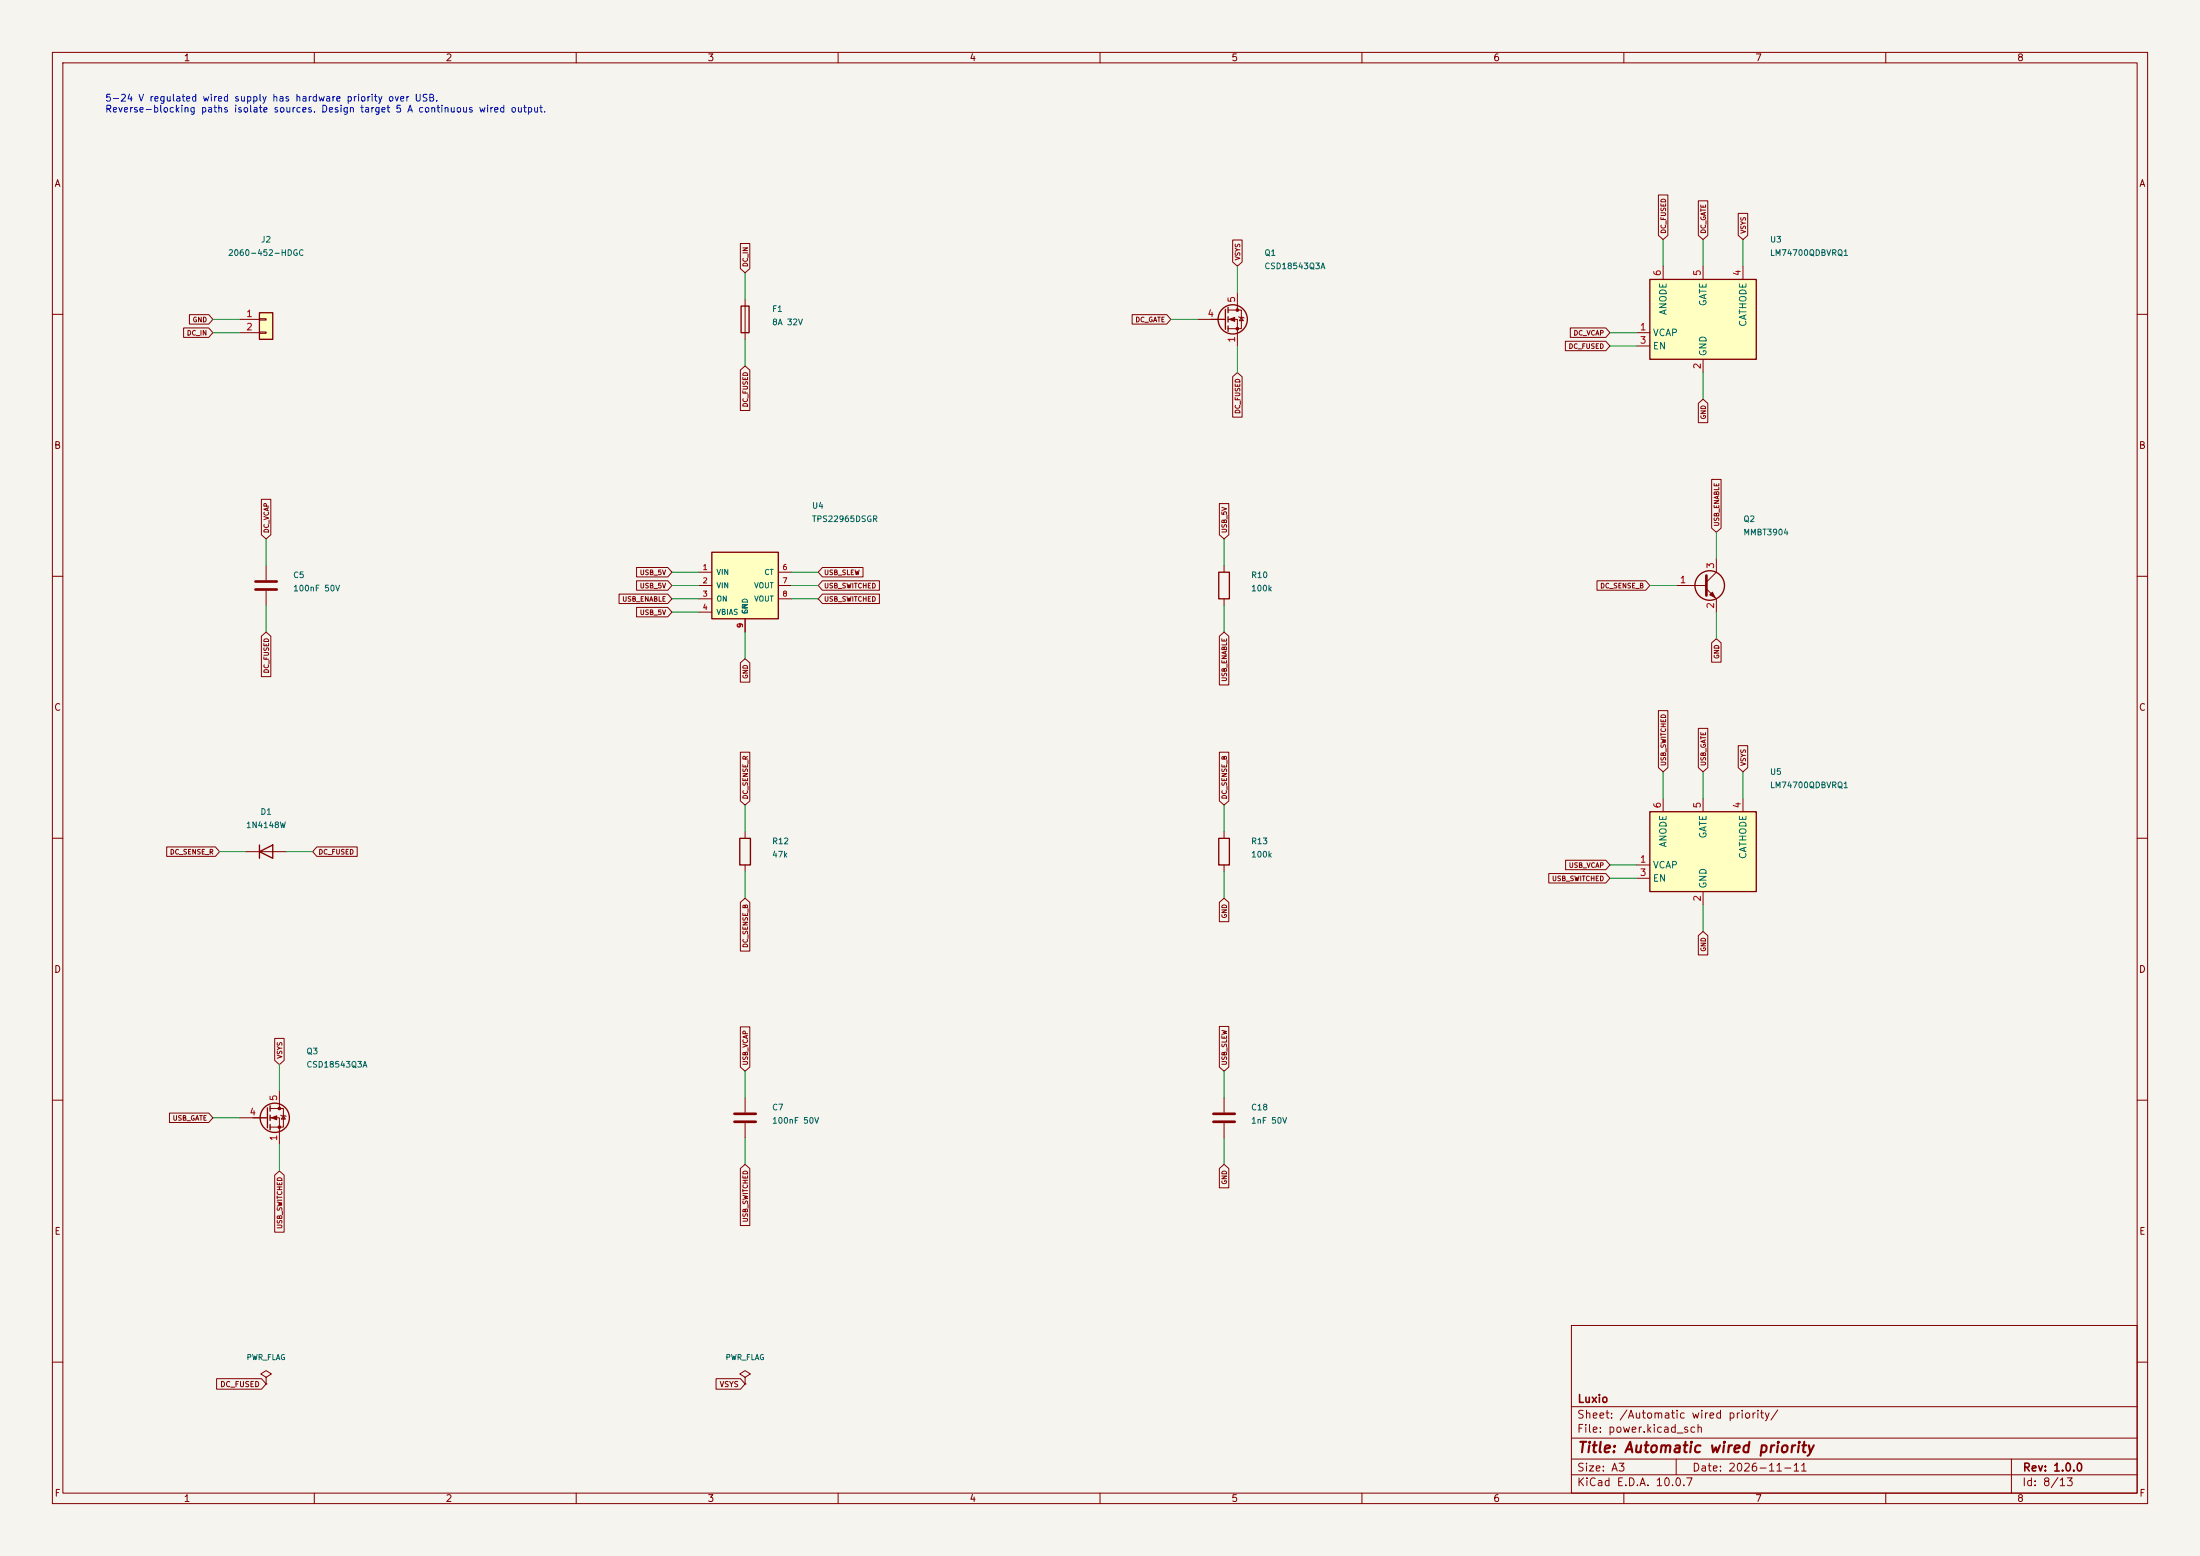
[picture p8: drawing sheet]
(kicad_sch (version 20250114) (generator "eeschema") (paper "A3")
(title_block (title "Automatic wired priority") (date "2026-11-11") (rev "1.0.0") (company "Luxio"))
(lib_symbols (symbol "Connector_Generic:Conn_01x02" (pin_names (offset 1.016) (hide yes)) (exclude_from_sim no) (in_bom yes) (on_board yes) (in_pos_files yes) (duplicate_pin_numbers_are_jumpers no) (property "Reference" "J" (at 0 2.54 0) (show_name no) (do_not_autoplace no) (effects (font (size 1.27 1.27)))) (property "Value" "Conn_01x02" (at 0 -5.08 0) (show_name no) (do_not_autoplace no) (effects (font (size 1.27 1.27)))) (property "Footprint" "" (at 0 0 0) (show_name no) (do_not_autoplace no) (hide yes) (effects (font (size 1.27 1.27)))) (property "Datasheet" "" (at 0 0 0) (show_name no) (do_not_autoplace no) (hide yes) (effects (font (size 1.27 1.27)))) (property "Description" "Generic connector, single row, 01x02, script generated (kicad-library-utils/schlib/autogen/connector/)" (at 0 0 0) (show_name no) (do_not_autoplace no) (hide yes) (effects (font (size 1.27 1.27)))) (property "ki_keywords" "connector" (at 0 0 0) (show_name no) (do_not_autoplace no) (hide yes) (effects (font (size 1.27 1.27)))) (property "ki_fp_filters" "Connector*:*_1x??_*" (at 0 0 0) (show_name no) (do_not_autoplace no) (hide yes) (effects (font (size 1.27 1.27)))) (symbol "Conn_01x02_1_1" (rectangle (start -1.27 1.27) (end 1.27 -3.81) (stroke (width 0.254) (type default)) (fill (type background))) (rectangle (start -1.27 0.127) (end 0 -0.127) (stroke (width 0.1524) (type default)) (fill (type none))) (rectangle (start -1.27 -2.413) (end 0 -2.667) (stroke (width 0.1524) (type default)) (fill (type none))) (pin passive line (at -5.08 0 0) (length 3.81) (name "Pin_1" (effects (font (size 1.27 1.27)))) (number "1" (effects (font (size 1.27 1.27))))) (pin passive line (at -5.08 -2.54 0) (length 3.81) (name "Pin_2" (effects (font (size 1.27 1.27)))) (number "2" (effects (font (size 1.27 1.27)))))) (embedded_fonts no))
(symbol "Device:C" (pin_numbers (hide yes)) (pin_names (offset 0.254)) (exclude_from_sim no) (in_bom yes) (on_board yes) (in_pos_files yes) (duplicate_pin_numbers_are_jumpers no) (property "Reference" "C" (at 0.635 2.54 0) (show_name no) (do_not_autoplace no) (effects (font (size 1.27 1.27)) (justify left))) (property "Value" "C" (at 0.635 -2.54 0) (show_name no) (do_not_autoplace no) (effects (font (size 1.27 1.27)) (justify left))) (property "Footprint" "" (at 0.9652 -3.81 0) (show_name no) (do_not_autoplace no) (hide yes) (effects (font (size 1.27 1.27)))) (property "Datasheet" "" (at 0 0 0) (show_name no) (do_not_autoplace no) (hide yes) (effects (font (size 1.27 1.27)))) (property "Description" "Unpolarized capacitor" (at 0 0 0) (show_name no) (do_not_autoplace no) (hide yes) (effects (font (size 1.27 1.27)))) (property "ki_keywords" "cap capacitor" (at 0 0 0) (show_name no) (do_not_autoplace no) (hide yes) (effects (font (size 1.27 1.27)))) (property "ki_fp_filters" "C_*" (at 0 0 0) (show_name no) (do_not_autoplace no) (hide yes) (effects (font (size 1.27 1.27)))) (symbol "C_0_1" (polyline (pts (xy -2.032 0.762) (xy 2.032 0.762)) (stroke (width 0.508) (type default)) (fill (type none))) (polyline (pts (xy -2.032 -0.762) (xy 2.032 -0.762)) (stroke (width 0.508) (type default)) (fill (type none)))) (symbol "C_1_1" (pin passive line (at 0 3.81 270) (length 2.794) (name "" (effects (font (size 1.27 1.27)))) (number "1" (effects (font (size 1.27 1.27))))) (pin passive line (at 0 -3.81 90) (length 2.794) (name "" (effects (font (size 1.27 1.27)))) (number "2" (effects (font (size 1.27 1.27)))))) (embedded_fonts no))
(symbol "Device:D" (pin_numbers (hide yes)) (pin_names (offset 1.016) (hide yes)) (exclude_from_sim no) (in_bom yes) (on_board yes) (in_pos_files yes) (duplicate_pin_numbers_are_jumpers no) (property "Reference" "D" (at 0 2.54 0) (show_name no) (do_not_autoplace no) (effects (font (size 1.27 1.27)))) (property "Value" "D" (at 0 -2.54 0) (show_name no) (do_not_autoplace no) (effects (font (size 1.27 1.27)))) (property "Footprint" "" (at 0 0 0) (show_name no) (do_not_autoplace no) (hide yes) (effects (font (size 1.27 1.27)))) (property "Datasheet" "" (at 0 0 0) (show_name no) (do_not_autoplace no) (hide yes) (effects (font (size 1.27 1.27)))) (property "Description" "Diode" (at 0 0 0) (show_name no) (do_not_autoplace no) (hide yes) (effects (font (size 1.27 1.27)))) (property "Sim.Device" "D" (at 0 0 0) (show_name no) (do_not_autoplace no) (hide yes) (effects (font (size 1.27 1.27)))) (property "Sim.Pins" "1=K 2=A" (at 0 0 0) (show_name no) (do_not_autoplace no) (hide yes) (effects (font (size 1.27 1.27)))) (property "ki_keywords" "diode" (at 0 0 0) (show_name no) (do_not_autoplace no) (hide yes) (effects (font (size 1.27 1.27)))) (property "ki_fp_filters" "TO-???* *_Diode_* *SingleDiode* D_*" (at 0 0 0) (show_name no) (do_not_autoplace no) (hide yes) (effects (font (size 1.27 1.27)))) (symbol "D_0_1" (polyline (pts (xy -1.27 1.27) (xy -1.27 -1.27)) (stroke (width 0.254) (type default)) (fill (type none))) (polyline (pts (xy 1.27 1.27) (xy 1.27 -1.27) (xy -1.27 0) (xy 1.27 1.27)) (stroke (width 0.254) (type default)) (fill (type none))) (polyline (pts (xy 1.27 0) (xy -1.27 0)) (stroke (width 0) (type default)) (fill (type none)))) (symbol "D_1_1" (pin passive line (at -3.81 0 0) (length 2.54) (name "K" (effects (font (size 1.27 1.27)))) (number "1" (effects (font (size 1.27 1.27))))) (pin passive line (at 3.81 0 180) (length 2.54) (name "A" (effects (font (size 1.27 1.27)))) (number "2" (effects (font (size 1.27 1.27)))))) (embedded_fonts no))
(symbol "Device:Fuse" (pin_numbers (hide yes)) (pin_names (offset 0)) (exclude_from_sim no) (in_bom yes) (on_board yes) (in_pos_files yes) (duplicate_pin_numbers_are_jumpers no) (property "Reference" "F" (at 2.032 0 90) (show_name no) (do_not_autoplace no) (effects (font (size 1.27 1.27)))) (property "Value" "Fuse" (at -1.905 0 90) (show_name no) (do_not_autoplace no) (effects (font (size 1.27 1.27)))) (property "Footprint" "" (at -1.778 0 90) (show_name no) (do_not_autoplace no) (hide yes) (effects (font (size 1.27 1.27)))) (property "Datasheet" "" (at 0 0 0) (show_name no) (do_not_autoplace no) (hide yes) (effects (font (size 1.27 1.27)))) (property "Description" "Fuse" (at 0 0 0) (show_name no) (do_not_autoplace no) (hide yes) (effects (font (size 1.27 1.27)))) (property "ki_keywords" "fuse" (at 0 0 0) (show_name no) (do_not_autoplace no) (hide yes) (effects (font (size 1.27 1.27)))) (property "ki_fp_filters" "*Fuse*" (at 0 0 0) (show_name no) (do_not_autoplace no) (hide yes) (effects (font (size 1.27 1.27)))) (symbol "Fuse_0_1" (rectangle (start -0.762 -2.54) (end 0.762 2.54) (stroke (width 0.254) (type default)) (fill (type none))) (polyline (pts (xy 0 2.54) (xy 0 -2.54)) (stroke (width 0) (type default)) (fill (type none)))) (symbol "Fuse_1_1" (pin passive line (at 0 3.81 270) (length 1.27) (name "" (effects (font (size 1.27 1.27)))) (number "1" (effects (font (size 1.27 1.27))))) (pin passive line (at 0 -3.81 90) (length 1.27) (name "" (effects (font (size 1.27 1.27)))) (number "2" (effects (font (size 1.27 1.27)))))) (embedded_fonts no))
(symbol "Device:R" (pin_numbers (hide yes)) (pin_names (offset 0)) (exclude_from_sim no) (in_bom yes) (on_board yes) (in_pos_files yes) (duplicate_pin_numbers_are_jumpers no) (property "Reference" "R" (at 2.032 0 90) (show_name no) (do_not_autoplace no) (effects (font (size 1.27 1.27)))) (property "Value" "R" (at 0 0 90) (show_name no) (do_not_autoplace no) (effects (font (size 1.27 1.27)))) (property "Footprint" "" (at -1.778 0 90) (show_name no) (do_not_autoplace no) (hide yes) (effects (font (size 1.27 1.27)))) (property "Datasheet" "" (at 0 0 0) (show_name no) (do_not_autoplace no) (hide yes) (effects (font (size 1.27 1.27)))) (property "Description" "Resistor" (at 0 0 0) (show_name no) (do_not_autoplace no) (hide yes) (effects (font (size 1.27 1.27)))) (property "ki_keywords" "R res resistor" (at 0 0 0) (show_name no) (do_not_autoplace no) (hide yes) (effects (font (size 1.27 1.27)))) (property "ki_fp_filters" "R_*" (at 0 0 0) (show_name no) (do_not_autoplace no) (hide yes) (effects (font (size 1.27 1.27)))) (symbol "R_0_1" (rectangle (start -1.016 -2.54) (end 1.016 2.54) (stroke (width 0.254) (type default)) (fill (type none)))) (symbol "R_1_1" (pin passive line (at 0 3.81 270) (length 1.27) (name "" (effects (font (size 1.27 1.27)))) (number "1" (effects (font (size 1.27 1.27))))) (pin passive line (at 0 -3.81 90) (length 1.27) (name "" (effects (font (size 1.27 1.27)))) (number "2" (effects (font (size 1.27 1.27)))))) (embedded_fonts no))
(symbol "LX0001:TPS22965DSGR" (pin_names (offset 0.8)) (in_bom yes) (on_board yes) (property "Reference" "U" (at 0 8 0) (effects (font (size 1.27 1.27)))) (property "Value" "TPS22965DSGR" (at 0 10 0) (effects (font (size 1.27 1.27)))) (symbol "TPS22965DSGR_0_1" (rectangle (start -6.35 6.35) (end 6.35 -6.35) (stroke (width 0.254) (type default)) (fill (type background)))) (symbol "TPS22965DSGR_1_1" (pin power_in line (at -8.89 2.54 0) (length 2.54) (name "VIN" (effects (font (size 1.0 1.0)))) (number "1" (effects (font (size 1.0 1.0))))) (pin passive line (at -8.89 0.0 0) (length 2.54) (name "VIN" (effects (font (size 1.0 1.0)))) (number "2" (effects (font (size 1.0 1.0))))) (pin input line (at -8.89 -2.54 0) (length 2.54) (name "ON" (effects (font (size 1.0 1.0)))) (number "3" (effects (font (size 1.0 1.0))))) (pin power_in line (at -8.89 -5.08 0) (length 2.54) (name "VBIAS" (effects (font (size 1.0 1.0)))) (number "4" (effects (font (size 1.0 1.0))))) (pin power_in line (at 0 -8.89 90) (length 2.54) (name "GND" (effects (font (size 1.0 1.0)))) (number "5" (effects (font (size 1.0 1.0))))) (pin passive line (at 8.89 2.54 180) (length 2.54) (name "CT" (effects (font (size 1.0 1.0)))) (number "6" (effects (font (size 1.0 1.0))))) (pin passive line (at 8.89 0.0 180) (length 2.54) (name "VOUT" (effects (font (size 1.0 1.0)))) (number "7" (effects (font (size 1.0 1.0))))) (pin power_out line (at 8.89 -2.54 180) (length 2.54) (name "VOUT" (effects (font (size 1.0 1.0)))) (number "8" (effects (font (size 1.0 1.0))))) (pin passive line (at 0 -8.89 90) (length 2.54) (name "EP" (effects (font (size 1.0 1.0)))) (number "9" (effects (font (size 1.0 1.0)))))))
(symbol "Power_Management:LM74700" (exclude_from_sim no) (in_bom yes) (on_board yes) (in_pos_files yes) (duplicate_pin_numbers_are_jumpers no) (property "Reference" "U" (at -9.525 -8.89 0) (show_name no) (do_not_autoplace no) (effects (font (size 1.27 1.27)))) (property "Value" "LM74700" (at 7.62 -8.89 0) (show_name no) (do_not_autoplace no) (effects (font (size 1.27 1.27)))) (property "Footprint" "Package_TO_SOT_SMD:SOT-23-6" (at -9.525 -8.89 0) (show_name no) (do_not_autoplace no) (hide yes) (effects (font (size 1.27 1.27)))) (property "Datasheet" "http://www.ti.com/lit/gpn/LM74700-Q1" (at -9.525 -8.89 0) (show_name no) (do_not_autoplace no) (hide yes) (effects (font (size 1.27 1.27)))) (property "Description" "Low Iq reverse battery protection ideal diode controller, SOT-23-6" (at 0 0 0) (show_name no) (do_not_autoplace no) (hide yes) (effects (font (size 1.27 1.27)))) (property "ki_keywords" "ideal-diode or-ing" (at 0 0 0) (show_name no) (do_not_autoplace no) (hide yes) (effects (font (size 1.27 1.27)))) (property "ki_fp_filters" "SOT?23*" (at 0 0 0) (show_name no) (do_not_autoplace no) (hide yes) (effects (font (size 1.27 1.27)))) (symbol "LM74700_0_1" (rectangle (start -10.16 7.62) (end 10.16 -7.62) (stroke (width 0.254) (type default)) (fill (type background)))) (symbol "LM74700_1_1" (pin passive line (at -12.7 -2.54 0) (length 2.54) (name "VCAP" (effects (font (size 1.27 1.27)))) (number "1" (effects (font (size 1.27 1.27))))) (pin power_in line (at 0 -10.16 90) (length 2.54) (name "GND" (effects (font (size 1.27 1.27)))) (number "2" (effects (font (size 1.27 1.27))))) (pin input line (at -12.7 -5.08 0) (length 2.54) (name "EN" (effects (font (size 1.27 1.27)))) (number "3" (effects (font (size 1.27 1.27))))) (pin input line (at 7.62 10.16 270) (length 2.54) (name "CATHODE" (effects (font (size 1.27 1.27)))) (number "4" (effects (font (size 1.27 1.27))))) (pin output line (at 0 10.16 270) (length 2.54) (name "GATE" (effects (font (size 1.27 1.27)))) (number "5" (effects (font (size 1.27 1.27))))) (pin power_in line (at -7.62 10.16 270) (length 2.54) (name "ANODE" (effects (font (size 1.27 1.27)))) (number "6" (effects (font (size 1.27 1.27)))))) (embedded_fonts no))
(symbol "Transistor_BJT:MMBT3904" (property "Reference" "Q" (at 5.08 1.905 0) (show_name no) (do_not_autoplace no) (effects (font (size 1.27 1.27)) (justify left))) (property "Value" "MMBT3904" (at 5.08 0 0) (show_name no) (do_not_autoplace no) (effects (font (size 1.27 1.27)) (justify left))) (property "Footprint" "Package_TO_SOT_SMD:SOT-23" (at 5.08 -1.905 0) (show_name no) (do_not_autoplace no) (hide yes) (effects (font (size 1.27 1.27) (italic yes)) (justify left))) (property "Datasheet" "https://www.onsemi.com/pdf/datasheet/pzt3904-d.pdf" (at 0 0 0) (show_name no) (do_not_autoplace no) (hide yes) (effects (font (size 1.27 1.27)) (justify left))) (property "Description" "0.2A Ic, 40V Vce, Small Signal NPN Transistor, SOT-23" (at 0 0 0) (show_name no) (do_not_autoplace no) (hide yes) (effects (font (size 1.27 1.27)))) (property "ki_keywords" "NPN Transistor" (at 0 0 0) (show_name no) (do_not_autoplace no) (hide yes) (effects (font (size 1.27 1.27)))) (property "ki_fp_filters" "SOT?23*" (at 0 0 0) (show_name no) (do_not_autoplace no) (hide yes) (effects (font (size 1.27 1.27)))) (embedded_fonts no) (symbol "MMBT3904_0_1" (polyline (pts (xy -2.54 0) (xy 0.635 0)) (stroke (width 0) (type default)) (fill (type none))) (polyline (pts (xy 0.635 1.905) (xy 0.635 -1.905)) (stroke (width 0.508) (type default)) (fill (type none))) (circle (center 1.27 0) (radius 2.8194) (stroke (width 0.254) (type default)) (fill (type none)))) (symbol "MMBT3904_1_1" (polyline (pts (xy 0.635 0.635) (xy 2.54 2.54)) (stroke (width 0) (type default)) (fill (type none))) (polyline (pts (xy 0.635 -0.635) (xy 2.54 -2.54)) (stroke (width 0) (type default)) (fill (type none))) (polyline (pts (xy 1.27 -1.778) (xy 1.778 -1.27) (xy 2.286 -2.286) (xy 1.27 -1.778)) (stroke (width 0) (type default)) (fill (type outline))) (pin input line (at -5.08 0 0) (length 2.54) (name "B" (effects (font (size 1.27 1.27)))) (number "1" (effects (font (size 1.27 1.27))))) (pin passive line (at 2.54 -5.08 90) (length 2.54) (name "E" (effects (font (size 1.27 1.27)))) (number "2" (effects (font (size 1.27 1.27))))) (pin passive line (at 2.54 5.08 270) (length 2.54) (name "C" (effects (font (size 1.27 1.27)))) (number "3" (effects (font (size 1.27 1.27)))))) (pin_names (offset 0) (hide yes)))
(symbol "Transistor_FET:CSD18543Q3A" (property "Reference" "Q" (at 5.08 1.905 0) (show_name no) (do_not_autoplace no) (effects (font (size 1.27 1.27)) (justify left))) (property "Value" "CSD18543Q3A" (at 5.08 0 0) (show_name no) (do_not_autoplace no) (effects (font (size 1.27 1.27)) (justify left))) (property "Footprint" "Package_SON:VSON-8_3.3x3.3mm_P0.65mm_NexFET" (at 5.08 -1.905 0) (show_name no) (do_not_autoplace no) (hide yes) (effects (font (size 1.27 1.27) (italic yes)) (justify left))) (property "Datasheet" "https://www.ti.com/lit/ds/symlink/csd18543q3a.pdf" (at 5.08 -3.81 0) (show_name no) (do_not_autoplace no) (hide yes) (effects (font (size 1.27 1.27)) (justify left))) (property "Description" "35A Id, 60V Vds, NexFET N-Channel Power MOSFET, 8.1mOhm Ron, Qg Typ 11.1nC, VSON-8 3.3x3.3mm" (at 0 0 0) (show_name no) (do_not_autoplace no) (hide yes) (effects (font (size 1.27 1.27)))) (property "ki_keywords" "NexFET Power MOSFET N-MOS" (at 0 0 0) (show_name no) (do_not_autoplace no) (hide yes) (effects (font (size 1.27 1.27)))) (property "ki_fp_filters" "VSON*3.3x3.3mm*P0.65mm*NexFET*" (at 0 0 0) (show_name no) (do_not_autoplace no) (hide yes) (effects (font (size 1.27 1.27)))) (embedded_fonts no) (symbol "CSD18543Q3A_0_1" (polyline (pts (xy 0.254 1.905) (xy 0.254 -1.905)) (stroke (width 0.254) (type default)) (fill (type none))) (polyline (pts (xy 0.254 0) (xy -2.54 0)) (stroke (width 0) (type default)) (fill (type none))) (polyline (pts (xy 0.762 2.286) (xy 0.762 1.27)) (stroke (width 0.254) (type default)) (fill (type none))) (polyline (pts (xy 0.762 0.508) (xy 0.762 -0.508)) (stroke (width 0.254) (type default)) (fill (type none))) (polyline (pts (xy 0.762 -1.27) (xy 0.762 -2.286)) (stroke (width 0.254) (type default)) (fill (type none))) (polyline (pts (xy 0.762 -1.778) (xy 3.302 -1.778) (xy 3.302 1.778) (xy 0.762 1.778)) (stroke (width 0) (type default)) (fill (type none))) (polyline (pts (xy 1.016 0) (xy 2.032 0.381) (xy 2.032 -0.381) (xy 1.016 0)) (stroke (width 0) (type default)) (fill (type outline))) (circle (center 1.651 0) (radius 2.794) (stroke (width 0.254) (type default)) (fill (type none))) (polyline (pts (xy 2.54 2.54) (xy 2.54 1.778)) (stroke (width 0) (type default)) (fill (type none))) (circle (center 2.54 1.778) (radius 0.254) (stroke (width 0) (type default)) (fill (type outline))) (circle (center 2.54 -1.778) (radius 0.254) (stroke (width 0) (type default)) (fill (type outline))) (polyline (pts (xy 2.54 -2.54) (xy 2.54 0) (xy 0.762 0)) (stroke (width 0) (type default)) (fill (type none))) (polyline (pts (xy 2.794 0.508) (xy 2.921 0.381) (xy 3.683 0.381) (xy 3.81 0.254)) (stroke (width 0) (type default)) (fill (type none))) (polyline (pts (xy 3.302 0.381) (xy 2.921 -0.254) (xy 3.683 -0.254) (xy 3.302 0.381)) (stroke (width 0) (type default)) (fill (type none)))) (symbol "CSD18543Q3A_1_1" (pin passive line (at 2.54 -5.08 90) (length 2.54) (name "S" (effects (font (size 1.27 1.27)))) (number "1" (effects (font (size 1.27 1.27))))) (pin passive line (at 2.54 -5.08 90) (length 2.54) (hide yes) (name "S" (effects (font (size 1.27 1.27)))) (number "2" (effects (font (size 1.27 1.27))))) (pin passive line (at 2.54 -5.08 90) (length 2.54) (hide yes) (name "S" (effects (font (size 1.27 1.27)))) (number "3" (effects (font (size 1.27 1.27))))) (pin input line (at -5.08 0 0) (length 5.08) (name "G" (effects (font (size 1.27 1.27)))) (number "4" (effects (font (size 1.27 1.27))))) (pin passive line (at 2.54 5.08 270) (length 2.54) (name "D" (effects (font (size 1.27 1.27)))) (number "5" (effects (font (size 1.27 1.27)))))) (pin_names (offset 0) (hide yes)))
(symbol "power:PWR_FLAG" (power global) (pin_numbers (hide yes)) (pin_names (offset 0) (hide yes)) (exclude_from_sim no) (in_bom yes) (on_board yes) (in_pos_files yes) (duplicate_pin_numbers_are_jumpers no) (property "Reference" "#FLG" (at 0 1.905 0) (show_name no) (do_not_autoplace no) (hide yes) (effects (font (size 1.27 1.27)))) (property "Value" "PWR_FLAG" (at 0 3.81 0) (show_name no) (do_not_autoplace no) (effects (font (size 1.27 1.27)))) (property "Footprint" "" (at 0 0 0) (show_name no) (do_not_autoplace no) (hide yes) (effects (font (size 1.27 1.27)))) (property "Datasheet" "" (at 0 0 0) (show_name no) (do_not_autoplace no) (hide yes) (effects (font (size 1.27 1.27)))) (property "Description" "Special symbol for telling ERC where power comes from" (at 0 0 0) (show_name no) (do_not_autoplace no) (hide yes) (effects (font (size 1.27 1.27)))) (property "ki_keywords" "flag power" (at 0 0 0) (show_name no) (do_not_autoplace no) (hide yes) (effects (font (size 1.27 1.27)))) (symbol "PWR_FLAG_0_0" (pin power_out line (at 0 0 90) (length 0) (name "" (effects (font (size 1.27 1.27)))) (number "1" (effects (font (size 1.27 1.27)))))) (symbol "PWR_FLAG_0_1" (polyline (pts (xy 0 0) (xy 0 1.27) (xy -1.016 1.905) (xy 0 2.54) (xy 1.016 1.905) (xy 0 1.27)) (stroke (width 0) (type default)) (fill (type none)))) (embedded_fonts no)))
(symbol (lib_id "Connector_Generic:Conn_01x02") (at 50.8 60.96 0) (unit 1) (in_bom yes) (on_board yes) (dnp no)
(property "Reference" "J2" (at 50.8 45.72 0) (effects (font (size 1.1 1.1))))
(property "Value" "2060-452-HDGC" (at 50.8 48.26 0) (effects (font (size 1.1 1.1))))
(property "Footprint" "LX0001:HDGC_2060_452" (at 50.8 50.8 0) (effects (font (size 1.1 1.1)) (hide yes)))
(property "LCSC" "C55251566" (at 50.8 53.339999999999996 0) (effects (font (size 1.1 1.1)) (hide yes)))
(pin "1")
(pin "2"))
(wire (pts (xy 45.72 60.96) (xy 40.64 60.96)) (stroke (width 0.1524) (type default)))
(global_label "GND" (shape input) (at 40.64 60.96 0.0) (effects (font (size 0.9 0.9)) (justify right)))
(wire (pts (xy 45.72 63.5) (xy 40.64 63.5)) (stroke (width 0.1524) (type default)))
(global_label "DC_IN" (shape input) (at 40.64 63.5 0.0) (effects (font (size 0.9 0.9)) (justify right)))
(symbol (lib_id "Device:Fuse") (at 142.24 60.96 0) (unit 1) (in_bom yes) (on_board yes) (dnp no)
(property "Reference" "F1" (at 147.32000000000002 58.96 0) (effects (font (size 1.1 1.1)) (justify left)))
(property "Value" "8A 32V" (at 147.32000000000002 61.5 0) (effects (font (size 1.1 1.1)) (justify left)))
(property "Footprint" "LX0001:Fuse_SART_S1206_FA" (at 147.32000000000002 64.04 0) (effects (font (size 1.1 1.1)) (justify left) (hide yes)))
(property "LCSC" "C183158" (at 147.32000000000002 66.58 0) (effects (font (size 1.1 1.1)) (justify left) (hide yes)))
(pin "1")
(pin "2"))
(wire (pts (xy 142.24 57.15) (xy 142.24 52.07)) (stroke (width 0.1524) (type default)))
(global_label "DC_IN" (shape input) (at 142.24 52.07 270.0) (effects (font (size 0.9 0.9)) (justify left)))
(wire (pts (xy 142.24 64.77) (xy 142.24 69.85)) (stroke (width 0.1524) (type default)))
(global_label "DC_FUSED" (shape input) (at 142.24 69.85 90.0) (effects (font (size 0.9 0.9)) (justify right)))
(symbol (lib_id "Transistor_FET:CSD18543Q3A") (at 233.68 60.96 0) (unit 1) (in_bom yes) (on_board yes) (dnp no)
(property "Reference" "Q1" (at 241.3 48.260000000000005 0) (effects (font (size 1.1 1.1)) (justify left)))
(property "Value" "CSD18543Q3A" (at 241.3 50.800000000000004 0) (effects (font (size 1.1 1.1)) (justify left)))
(property "Footprint" "Package_SON:VSON-8_3.3x3.3mm_P0.65mm_NexFET" (at 241.3 53.34 0) (effects (font (size 1.1 1.1)) (justify left) (hide yes)))
(property "LCSC" "C840100" (at 241.3 55.88 0) (effects (font (size 1.1 1.1)) (justify left) (hide yes)))
(pin "1")
(pin "2")
(pin "3")
(pin "4")
(pin "5"))
(wire (pts (xy 236.22 66.04) (xy 236.22 71.12)) (stroke (width 0.1524) (type default)))
(global_label "DC_FUSED" (shape input) (at 236.22 71.12 90.0) (effects (font (size 0.9 0.9)) (justify right)))
(wire (pts (xy 228.6 60.96) (xy 223.52 60.96)) (stroke (width 0.1524) (type default)))
(global_label "DC_GATE" (shape input) (at 223.52 60.96 0.0) (effects (font (size 0.9 0.9)) (justify right)))
(wire (pts (xy 236.22 55.88) (xy 236.22 50.8)) (stroke (width 0.1524) (type default)))
(global_label "VSYS" (shape input) (at 236.22 50.8 270.0) (effects (font (size 0.9 0.9)) (justify left)))
(symbol (lib_id "Power_Management:LM74700") (at 325.12 60.96 0) (unit 1) (in_bom yes) (on_board yes) (dnp no)
(property "Reference" "U3" (at 337.82 45.72 0) (effects (font (size 1.1 1.1)) (justify left)))
(property "Value" "LM74700QDBVRQ1" (at 337.82 48.26 0) (effects (font (size 1.1 1.1)) (justify left)))
(property "Footprint" "Package_TO_SOT_SMD:SOT-23-6" (at 337.82 50.8 0) (effects (font (size 1.1 1.1)) (justify left) (hide yes)))
(property "LCSC" "C2941042" (at 337.82 53.339999999999996 0) (effects (font (size 1.1 1.1)) (justify left) (hide yes)))
(pin "1")
(pin "2")
(pin "3")
(pin "4")
(pin "5")
(pin "6"))
(wire (pts (xy 312.42 63.5) (xy 307.34 63.5)) (stroke (width 0.1524) (type default)))
(global_label "DC_VCAP" (shape input) (at 307.34 63.5 0.0) (effects (font (size 0.9 0.9)) (justify right)))
(wire (pts (xy 325.12 71.12) (xy 325.12 76.2)) (stroke (width 0.1524) (type default)))
(global_label "GND" (shape input) (at 325.12 76.2 90.0) (effects (font (size 0.9 0.9)) (justify right)))
(wire (pts (xy 312.42 66.04) (xy 307.34 66.04)) (stroke (width 0.1524) (type default)))
(global_label "DC_FUSED" (shape input) (at 307.34 66.04 0.0) (effects (font (size 0.9 0.9)) (justify right)))
(wire (pts (xy 332.74 50.8) (xy 332.74 45.72)) (stroke (width 0.1524) (type default)))
(global_label "VSYS" (shape input) (at 332.74 45.72 270.0) (effects (font (size 0.9 0.9)) (justify left)))
(wire (pts (xy 325.12 50.8) (xy 325.12 45.72)) (stroke (width 0.1524) (type default)))
(global_label "DC_GATE" (shape input) (at 325.12 45.72 270.0) (effects (font (size 0.9 0.9)) (justify left)))
(wire (pts (xy 317.5 50.8) (xy 317.5 45.72)) (stroke (width 0.1524) (type default)))
(global_label "DC_FUSED" (shape input) (at 317.5 45.72 270.0) (effects (font (size 0.9 0.9)) (justify left)))
(symbol (lib_id "Device:C") (at 50.8 111.75999999999999 0) (unit 1) (in_bom yes) (on_board yes) (dnp no)
(property "Reference" "C5" (at 55.879999999999995 109.75999999999999 0) (effects (font (size 1.1 1.1)) (justify left)))
(property "Value" "100nF 50V" (at 55.879999999999995 112.3 0) (effects (font (size 1.1 1.1)) (justify left)))
(property "Footprint" "Capacitor_SMD:C_0402_1005Metric" (at 55.879999999999995 114.83999999999999 0) (effects (font (size 1.1 1.1)) (justify left) (hide yes)))
(property "LCSC" "C307331" (at 55.879999999999995 117.38 0) (effects (font (size 1.1 1.1)) (justify left) (hide yes)))
(pin "1")
(pin "2"))
(wire (pts (xy 50.8 107.94999999999999) (xy 50.8 102.87)) (stroke (width 0.1524) (type default)))
(global_label "DC_VCAP" (shape input) (at 50.8 102.87 270.0) (effects (font (size 0.9 0.9)) (justify left)))
(wire (pts (xy 50.8 115.57) (xy 50.8 120.65)) (stroke (width 0.1524) (type default)))
(global_label "DC_FUSED" (shape input) (at 50.8 120.65 90.0) (effects (font (size 0.9 0.9)) (justify right)))
(symbol (lib_id "LX0001:TPS22965DSGR") (at 142.24 111.75999999999999 0) (unit 1) (in_bom yes) (on_board yes) (dnp no)
(property "Reference" "U4" (at 154.94 96.52 0) (effects (font (size 1.1 1.1)) (justify left)))
(property "Value" "TPS22965DSGR" (at 154.94 99.06 0) (effects (font (size 1.1 1.1)) (justify left)))
(property "Footprint" "Package_SON:Texas_DSG0008A_WSON-8-1EP_2x2mm_P0.5mm_EP0.9x1.6mm" (at 154.94 101.6 0) (effects (font (size 1.1 1.1)) (justify left) (hide yes)))
(property "LCSC" "C122837" (at 154.94 104.14 0) (effects (font (size 1.1 1.1)) (justify left) (hide yes)))
(pin "1")
(pin "2")
(pin "3")
(pin "4")
(pin "5")
(pin "6")
(pin "7")
(pin "8")
(pin "9"))
(wire (pts (xy 133.35000000000002 109.21999999999998) (xy 128.27 109.22)) (stroke (width 0.1524) (type default)))
(global_label "USB_5V" (shape input) (at 128.27 109.22 0.0) (effects (font (size 0.9 0.9)) (justify right)))
(wire (pts (xy 133.35000000000002 111.75999999999999) (xy 128.27 111.76)) (stroke (width 0.1524) (type default)))
(global_label "USB_5V" (shape input) (at 128.27 111.76 0.0) (effects (font (size 0.9 0.9)) (justify right)))
(wire (pts (xy 133.35000000000002 114.3) (xy 128.27 114.3)) (stroke (width 0.1524) (type default)))
(global_label "USB_ENABLE" (shape input) (at 128.27 114.3 0.0) (effects (font (size 0.9 0.9)) (justify right)))
(wire (pts (xy 133.35000000000002 116.83999999999999) (xy 128.27 116.84)) (stroke (width 0.1524) (type default)))
(global_label "USB_5V" (shape input) (at 128.27 116.84 0.0) (effects (font (size 0.9 0.9)) (justify right)))
(wire (pts (xy 142.24 120.64999999999999) (xy 142.24 125.73)) (stroke (width 0.1524) (type default)))
(global_label "GND" (shape input) (at 142.24 125.73 90.0) (effects (font (size 0.9 0.9)) (justify right)))
(wire (pts (xy 151.13 109.21999999999998) (xy 156.21 109.22)) (stroke (width 0.1524) (type default)))
(global_label "USB_SLEW" (shape input) (at 156.21 109.22 180.0) (effects (font (size 0.9 0.9)) (justify left)))
(wire (pts (xy 151.13 111.75999999999999) (xy 156.21 111.76)) (stroke (width 0.1524) (type default)))
(global_label "USB_SWITCHED" (shape input) (at 156.21 111.76 180.0) (effects (font (size 0.9 0.9)) (justify left)))
(wire (pts (xy 151.13 114.3) (xy 156.21 114.3)) (stroke (width 0.1524) (type default)))
(global_label "USB_SWITCHED" (shape input) (at 156.21 114.3 180.0) (effects (font (size 0.9 0.9)) (justify left)))
(symbol (lib_id "Device:R") (at 233.68 111.75999999999999 0) (unit 1) (in_bom yes) (on_board yes) (dnp no)
(property "Reference" "R10" (at 238.76000000000002 109.75999999999999 0) (effects (font (size 1.1 1.1)) (justify left)))
(property "Value" "100k" (at 238.76000000000002 112.3 0) (effects (font (size 1.1 1.1)) (justify left)))
(property "Footprint" "Resistor_SMD:R_0603_1608Metric" (at 238.76000000000002 114.83999999999999 0) (effects (font (size 1.1 1.1)) (justify left) (hide yes)))
(property "LCSC" "C25803" (at 238.76000000000002 117.38 0) (effects (font (size 1.1 1.1)) (justify left) (hide yes)))
(pin "1")
(pin "2"))
(wire (pts (xy 233.68 107.94999999999999) (xy 233.68 102.87)) (stroke (width 0.1524) (type default)))
(global_label "USB_5V" (shape input) (at 233.68 102.87 270.0) (effects (font (size 0.9 0.9)) (justify left)))
(wire (pts (xy 233.68 115.57) (xy 233.68 120.65)) (stroke (width 0.1524) (type default)))
(global_label "USB_ENABLE" (shape input) (at 233.68 120.65 90.0) (effects (font (size 0.9 0.9)) (justify right)))
(symbol (lib_id "Transistor_BJT:MMBT3904") (at 325.12 111.75999999999999 0) (unit 1) (in_bom yes) (on_board yes) (dnp no)
(property "Reference" "Q2" (at 332.74 99.05999999999999 0) (effects (font (size 1.1 1.1)) (justify left)))
(property "Value" "MMBT3904" (at 332.74 101.6 0) (effects (font (size 1.1 1.1)) (justify left)))
(property "Footprint" "Package_TO_SOT_SMD:SOT-23" (at 332.74 104.13999999999999 0) (effects (font (size 1.1 1.1)) (justify left) (hide yes)))
(property "LCSC" "C20526" (at 332.74 106.67999999999999 0) (effects (font (size 1.1 1.1)) (justify left) (hide yes)))
(pin "1")
(pin "2")
(pin "3"))
(wire (pts (xy 320.04 111.75999999999999) (xy 314.96 111.76)) (stroke (width 0.1524) (type default)))
(global_label "DC_SENSE_B" (shape input) (at 314.96 111.76 0.0) (effects (font (size 0.9 0.9)) (justify right)))
(wire (pts (xy 327.66 116.83999999999999) (xy 327.66 121.92)) (stroke (width 0.1524) (type default)))
(global_label "GND" (shape input) (at 327.66 121.92 90.0) (effects (font (size 0.9 0.9)) (justify right)))
(wire (pts (xy 327.66 106.67999999999999) (xy 327.66 101.6)) (stroke (width 0.1524) (type default)))
(global_label "USB_ENABLE" (shape input) (at 327.66 101.6 270.0) (effects (font (size 0.9 0.9)) (justify left)))
(symbol (lib_id "Device:D") (at 50.8 162.56 0) (unit 1) (in_bom yes) (on_board yes) (dnp no)
(property "Reference" "D1" (at 50.8 154.94 0) (effects (font (size 1.1 1.1))))
(property "Value" "1N4148W" (at 50.8 157.48 0) (effects (font (size 1.1 1.1))))
(property "Footprint" "Diode_SMD:D_SOD-123" (at 50.8 160.02 0) (effects (font (size 1.1 1.1)) (hide yes)))
(property "LCSC" "C81598" (at 50.8 162.56 0) (effects (font (size 1.1 1.1)) (hide yes)))
(pin "1")
(pin "2"))
(wire (pts (xy 46.989999999999995 162.56) (xy 41.91 162.56)) (stroke (width 0.1524) (type default)))
(global_label "DC_SENSE_R" (shape input) (at 41.91 162.56 0.0) (effects (font (size 0.9 0.9)) (justify right)))
(wire (pts (xy 54.61 162.56) (xy 59.69 162.56)) (stroke (width 0.1524) (type default)))
(global_label "DC_FUSED" (shape input) (at 59.69 162.56 180.0) (effects (font (size 0.9 0.9)) (justify left)))
(symbol (lib_id "Device:R") (at 142.24 162.56 0) (unit 1) (in_bom yes) (on_board yes) (dnp no)
(property "Reference" "R12" (at 147.32000000000002 160.56 0) (effects (font (size 1.1 1.1)) (justify left)))
(property "Value" "47k" (at 147.32000000000002 163.1 0) (effects (font (size 1.1 1.1)) (justify left)))
(property "Footprint" "Resistor_SMD:R_0603_1608Metric" (at 147.32000000000002 165.64000000000001 0) (effects (font (size 1.1 1.1)) (justify left) (hide yes)))
(property "LCSC" "C25819" (at 147.32000000000002 168.18 0) (effects (font (size 1.1 1.1)) (justify left) (hide yes)))
(pin "1")
(pin "2"))
(wire (pts (xy 142.24 158.75) (xy 142.24 153.67)) (stroke (width 0.1524) (type default)))
(global_label "DC_SENSE_R" (shape input) (at 142.24 153.67 270.0) (effects (font (size 0.9 0.9)) (justify left)))
(wire (pts (xy 142.24 166.37) (xy 142.24 171.45)) (stroke (width 0.1524) (type default)))
(global_label "DC_SENSE_B" (shape input) (at 142.24 171.45 90.0) (effects (font (size 0.9 0.9)) (justify right)))
(symbol (lib_id "Device:R") (at 233.68 162.56 0) (unit 1) (in_bom yes) (on_board yes) (dnp no)
(property "Reference" "R13" (at 238.76000000000002 160.56 0) (effects (font (size 1.1 1.1)) (justify left)))
(property "Value" "100k" (at 238.76000000000002 163.1 0) (effects (font (size 1.1 1.1)) (justify left)))
(property "Footprint" "Resistor_SMD:R_0603_1608Metric" (at 238.76000000000002 165.64000000000001 0) (effects (font (size 1.1 1.1)) (justify left) (hide yes)))
(property "LCSC" "C25803" (at 238.76000000000002 168.18 0) (effects (font (size 1.1 1.1)) (justify left) (hide yes)))
(pin "1")
(pin "2"))
(wire (pts (xy 233.68 158.75) (xy 233.68 153.67)) (stroke (width 0.1524) (type default)))
(global_label "DC_SENSE_B" (shape input) (at 233.68 153.67 270.0) (effects (font (size 0.9 0.9)) (justify left)))
(wire (pts (xy 233.68 166.37) (xy 233.68 171.45)) (stroke (width 0.1524) (type default)))
(global_label "GND" (shape input) (at 233.68 171.45 90.0) (effects (font (size 0.9 0.9)) (justify right)))
(symbol (lib_id "Power_Management:LM74700") (at 325.12 162.56 0) (unit 1) (in_bom yes) (on_board yes) (dnp no)
(property "Reference" "U5" (at 337.82 147.32 0) (effects (font (size 1.1 1.1)) (justify left)))
(property "Value" "LM74700QDBVRQ1" (at 337.82 149.85999999999999 0) (effects (font (size 1.1 1.1)) (justify left)))
(property "Footprint" "Package_TO_SOT_SMD:SOT-23-6" (at 337.82 152.4 0) (effects (font (size 1.1 1.1)) (justify left) (hide yes)))
(property "LCSC" "C2941042" (at 337.82 154.94 0) (effects (font (size 1.1 1.1)) (justify left) (hide yes)))
(pin "1")
(pin "2")
(pin "3")
(pin "4")
(pin "5")
(pin "6"))
(wire (pts (xy 312.42 165.1) (xy 307.34 165.1)) (stroke (width 0.1524) (type default)))
(global_label "USB_VCAP" (shape input) (at 307.34 165.1 0.0) (effects (font (size 0.9 0.9)) (justify right)))
(wire (pts (xy 325.12 172.72) (xy 325.12 177.8)) (stroke (width 0.1524) (type default)))
(global_label "GND" (shape input) (at 325.12 177.8 90.0) (effects (font (size 0.9 0.9)) (justify right)))
(wire (pts (xy 312.42 167.64000000000001) (xy 307.34 167.64)) (stroke (width 0.1524) (type default)))
(global_label "USB_SWITCHED" (shape input) (at 307.34 167.64 0.0) (effects (font (size 0.9 0.9)) (justify right)))
(wire (pts (xy 332.74 152.4) (xy 332.74 147.32)) (stroke (width 0.1524) (type default)))
(global_label "VSYS" (shape input) (at 332.74 147.32 270.0) (effects (font (size 0.9 0.9)) (justify left)))
(wire (pts (xy 325.12 152.4) (xy 325.12 147.32)) (stroke (width 0.1524) (type default)))
(global_label "USB_GATE" (shape input) (at 325.12 147.32 270.0) (effects (font (size 0.9 0.9)) (justify left)))
(wire (pts (xy 317.5 152.4) (xy 317.5 147.32)) (stroke (width 0.1524) (type default)))
(global_label "USB_SWITCHED" (shape input) (at 317.5 147.32 270.0) (effects (font (size 0.9 0.9)) (justify left)))
(symbol (lib_id "Transistor_FET:CSD18543Q3A") (at 50.8 213.35999999999999 0) (unit 1) (in_bom yes) (on_board yes) (dnp no)
(property "Reference" "Q3" (at 58.419999999999995 200.66 0) (effects (font (size 1.1 1.1)) (justify left)))
(property "Value" "CSD18543Q3A" (at 58.419999999999995 203.2 0) (effects (font (size 1.1 1.1)) (justify left)))
(property "Footprint" "Package_SON:VSON-8_3.3x3.3mm_P0.65mm_NexFET" (at 58.419999999999995 205.74 0) (effects (font (size 1.1 1.1)) (justify left) (hide yes)))
(property "LCSC" "C840100" (at 58.419999999999995 208.28 0) (effects (font (size 1.1 1.1)) (justify left) (hide yes)))
(pin "1")
(pin "2")
(pin "3")
(pin "4")
(pin "5"))
(wire (pts (xy 53.339999999999996 218.44) (xy 53.34 223.52)) (stroke (width 0.1524) (type default)))
(global_label "USB_SWITCHED" (shape input) (at 53.34 223.52 90.0) (effects (font (size 0.9 0.9)) (justify right)))
(wire (pts (xy 45.72 213.35999999999999) (xy 40.64 213.36)) (stroke (width 0.1524) (type default)))
(global_label "USB_GATE" (shape input) (at 40.64 213.36 0.0) (effects (font (size 0.9 0.9)) (justify right)))
(wire (pts (xy 53.339999999999996 208.27999999999997) (xy 53.34 203.2)) (stroke (width 0.1524) (type default)))
(global_label "VSYS" (shape input) (at 53.34 203.2 270.0) (effects (font (size 0.9 0.9)) (justify left)))
(symbol (lib_id "Device:C") (at 142.24 213.35999999999999 0) (unit 1) (in_bom yes) (on_board yes) (dnp no)
(property "Reference" "C7" (at 147.32000000000002 211.35999999999999 0) (effects (font (size 1.1 1.1)) (justify left)))
(property "Value" "100nF 50V" (at 147.32000000000002 213.89999999999998 0) (effects (font (size 1.1 1.1)) (justify left)))
(property "Footprint" "Capacitor_SMD:C_0402_1005Metric" (at 147.32000000000002 216.44 0) (effects (font (size 1.1 1.1)) (justify left) (hide yes)))
(property "LCSC" "C307331" (at 147.32000000000002 218.98 0) (effects (font (size 1.1 1.1)) (justify left) (hide yes)))
(pin "1")
(pin "2"))
(wire (pts (xy 142.24 209.54999999999998) (xy 142.24 204.47)) (stroke (width 0.1524) (type default)))
(global_label "USB_VCAP" (shape input) (at 142.24 204.47 270.0) (effects (font (size 0.9 0.9)) (justify left)))
(wire (pts (xy 142.24 217.17) (xy 142.24 222.25)) (stroke (width 0.1524) (type default)))
(global_label "USB_SWITCHED" (shape input) (at 142.24 222.25 90.0) (effects (font (size 0.9 0.9)) (justify right)))
(symbol (lib_id "Device:C") (at 233.68 213.35999999999999 0) (unit 1) (in_bom yes) (on_board yes) (dnp no)
(property "Reference" "C18" (at 238.76000000000002 211.35999999999999 0) (effects (font (size 1.1 1.1)) (justify left)))
(property "Value" "1nF 50V" (at 238.76000000000002 213.89999999999998 0) (effects (font (size 1.1 1.1)) (justify left)))
(property "Footprint" "Capacitor_SMD:C_0603_1608Metric" (at 238.76000000000002 216.44 0) (effects (font (size 1.1 1.1)) (justify left) (hide yes)))
(property "LCSC" "C1588" (at 238.76000000000002 218.98 0) (effects (font (size 1.1 1.1)) (justify left) (hide yes)))
(pin "1")
(pin "2"))
(wire (pts (xy 233.68 209.54999999999998) (xy 233.68 204.47)) (stroke (width 0.1524) (type default)))
(global_label "USB_SLEW" (shape input) (at 233.68 204.47 270.0) (effects (font (size 0.9 0.9)) (justify left)))
(wire (pts (xy 233.68 217.17) (xy 233.68 222.25)) (stroke (width 0.1524) (type default)))
(global_label "GND" (shape input) (at 233.68 222.25 90.0) (effects (font (size 0.9 0.9)) (justify right)))
(symbol (lib_id "power:PWR_FLAG") (at 50.8 264.16 0) (unit 1) (in_bom no) (on_board no) (property "Reference" "#FLG60" (at 50.8 264.16 0) (effects (font (size 1 1)) (hide yes))) (property "Value" "PWR_FLAG" (at 50.8 259.08000000000004 0) (effects (font (size 1 1)))))
(global_label "DC_FUSED" (shape input) (at 50.8 264.16 0) (effects (font (size 1 1)) (justify right)))
(symbol (lib_id "power:PWR_FLAG") (at 142.24 264.16 0) (unit 1) (in_bom no) (on_board no) (property "Reference" "#FLG61" (at 142.24 264.16 0) (effects (font (size 1 1)) (hide yes))) (property "Value" "PWR_FLAG" (at 142.24 259.08000000000004 0) (effects (font (size 1 1)))))
(global_label "VSYS" (shape input) (at 142.24 264.16 0) (effects (font (size 1 1)) (justify right)))
(text "5-24 V regulated wired supply has hardware priority over USB.\nReverse-blocking paths isolate sources. Design target 5 A continuous wired output." (at 20 20 0) (effects (font (size 1.3 1.3)) (justify left)))
(embedded_fonts no))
